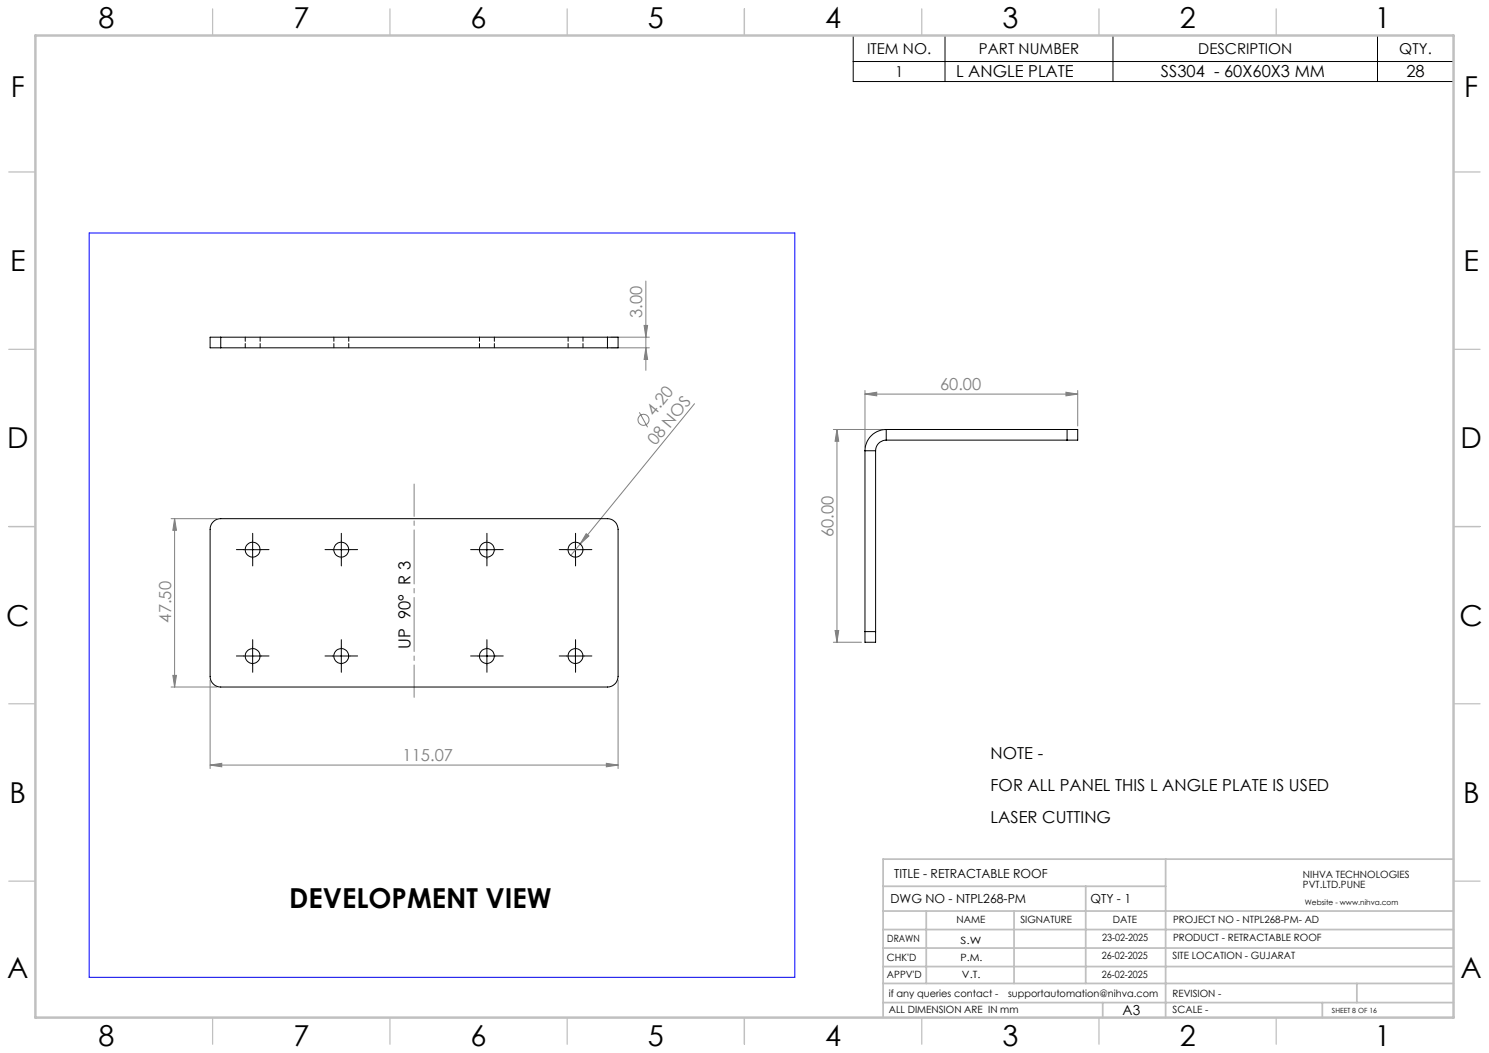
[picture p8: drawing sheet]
<svg xmlns="http://www.w3.org/2000/svg" width="420mm" height="297mm" viewBox="0 0 420 297" stroke-linecap="round" stroke-linejoin="round" font-family="sans-serif">
<g fill="none" stroke="#808080" stroke-width=".28">
<path d="M182.2 79.3v25.2M172.3 95.1h10.9M172.3 98.1h10.9M181.7 91.8h1l-.5 3.3zM182.2 98.1l.5 3.3h-1zM180.3 116.3l2.4 4.2M195.9 113.9l-32.2 39.5M244 111.2l3.3-.6v1.1zM244 110.1v16M244 111.2h60M300.7 110.6l3.3 .6-3.3 .5zM304 110.1v10.1"/>
<path d="M235.1 121.1h13.9M236.1 121.1v60M236.1 121.1l.5 3.4h-1.1zM48.3 146.3h12.9M49.2 146.3l.6 3.3h-1zM49.2 146.3v47.5M163.7 153.4l-2.7 3.3M165.3 150.5l.8 .7-2.4 2.2zM235.5 177.8h1.1l-.5 3.3zM48.3 193.8h12.9M48.8 190.5h1l-.6 3.3zM59.3 191.8v25"/>
<path d="M174.3 191.8v25M235.1 181.1h7.9M59.3 215.8l3.2-.5v1zM59.3 215.8h115M171 215.3l3.3 .5-3.3 .5z"/>
<circle cx="181.5" cy="118.4" r="1.56"/>
</g>
<g fill="none" stroke="#000" stroke-width=".28">
<path d="M240.7 10h169.3v13h-169.3zM240.7 17.4h169.3M266.6 10v13M313.9 10v13M388.5 10v13M68.8 155h5M71.3 152.5v5M93.8 155h4.9M96.3 152.5v5M134.8 155h5M137.3 152.5v5M159.8 155h5"/>
<path d="M162.3 152.5v5M68.8 185h5M71.3 182.5v5M93.8 185h4.9M96.3 182.5v5M134.8 185h5M137.3 182.5v5M159.8 185h5M162.3 182.5v5"/>
</g>
<g fill="none" stroke="#000" stroke-width=".28" stroke-dasharray="15.2 1.3 1.3 1.3">
<path d="M68.8 155h-2.1M71.3 152.5v-2.1M71.3 157.5v2.1M73.8 155h2.1M93.8 155h-2.1M96.3 152.5v-2.1M96.3 157.5v2.1M98.8 155h2.1M134.8 155h-2.1M137.3 152.5v-2.1M137.3 157.5v2.1M139.8 155h2.1"/>
<path d="M159.8 155h-2.1M162.3 152.5v-2.1M162.3 157.5v2.1M164.8 155h2.1M68.8 185h-2.1M71.3 182.5v-2.1M71.3 187.5v2.1M73.8 185h2.1M93.8 185h-2.1M96.3 182.5v-2.1M96.3 187.5v2.1M98.8 185h2.1"/>
<path d="M134.8 185h-2.1M137.3 182.5v-2.1M137.3 187.5v2.1M139.8 185h2.1M159.8 185h-2.1M162.3 182.5v-2.1M162.3 187.5v2.1M164.8 185h2.1"/>
</g>
<path d="M116.8 136.5v60.2" fill="none" stroke="#808080" stroke-width=".28" stroke-dasharray="15.2 1.3 1.3 1.3" stroke-dashoffset="6.1"/>
<g fill="none" stroke="#c0c0c0" stroke-width=".35">
<path d="M60 2.5v7.5M110 2.5v7.5M160 2.5v7.5M210 2.5v7.5M260 2.5v7.5M310 2.5v7.5M360 2.5v7.5M2.5 48.5h7.5M410 48.5h7.5M2.5 98.5h7.5M410 98.5h7.5M2.5 148.5h7.5"/>
<path d="M410 148.5h7.5M2.5 198.5h7.5M410 198.5h7.5M2.5 248.5h7.5M410 248.5h7.5M60 287v7.5M110 287v7.5M160 287v7.5M210 287v7.5M260 287v7.5M310 287v7.5M360 287v7.5"/>
</g>
<g fill="none" stroke="#c0c0c0" stroke-width=".5">
<path d="M249.1 257h160.9M249.1 250h79.7M261.3 257v20.4M286 257v20.4M306.2 250v27.4M328.8 242.3v44.7M410 242.3h-160.9v44.7M249.1 272.6h160.9M249.1 267.4h160.9M249.1 262.2h160.9M249.1 277.4h160.9M382.7 277.4v5.4"/>
<path d="M249.1 282.8h160.9M311 282.8v4.2M373 282.8v4.2"/>
</g>
<path d="M10 10h400v277h-400z" fill="none" stroke="#c0c0c0" stroke-width=".7"/>
<path d="M25.2 65.7h199v210h-199z" fill="none" stroke="#00f" stroke-width=".28"/>
<g fill="#808080">
<path d="M165.3 150.5l.8 .7-2.4 2.2z"/>
<path d="M59.3 215.8l3.2-.5v1zM171 215.3l3.3 .5-3.3 .5z"/>
<path d="M244 111.2l3.3-.6v1.1zM300.7 110.6l3.3 .6-3.3 .5z"/>
<path d="M49.2 146.3l.6 3.3h-1zM48.8 190.5h1l-.6 3.3zM181.7 91.8h1l-.5 3.3zM182.2 98.1l.5 3.3h-1z"/>
<path d="M236.1 121.1l.5 3.4h-1.1zM235.5 177.8h1.1l-.5 3.3z"/>
</g>
<g fill="none" stroke="#000" stroke-width=".28">
<path d="M62.3 95.1h-3v3h3M62.3 98.1h109M62.3 95.1v3M62.3 95.1h109M171.3 95.1h3v3h-3M171.3 95.1v3M244 127.1h3M244 127.1v51M247 127.1v51M250 121.1a6 6 0 0 0-6 6M250 124.1a3 3 0 0 0-3 3M250 121.1v3"/>
<path d="M250 121.1h51M250 124.1h51M301 121.1h3v3h-3M301 121.1v3M60.3 147l.9-.5 1.1-.2h109a3 3 0 0 1 3 3v41.5a2.99 2.99 0 0 1-3 3h-109a2.99 2.99 0 0 1-3-3v-41.5l.4-1.5zM244 178.1v3h3v-3M244 178.1h3"/>
<circle cx="71.2" cy="155" r="2.09"/>
<circle cx="96.2" cy="155" r="2.11"/>
<circle cx="137.3" cy="155" r="2.1"/>
<circle cx="162.3" cy="155" r="2.11"/>
<circle cx="71.3" cy="185" r="2.08"/>
<circle cx="96.3" cy="185" r="2.1"/>
<circle cx="137.3" cy="185" r="2.09"/>
<circle cx="162.3" cy="185" r="2.1"/>
</g>
<path d="M69.2 95.1v3M73.4 98.1v-3M94.2 95.1v3M98.4 98.1v-3M135.2 95.1v3M139.4 98.1v-3M160.2 95.1v3M164.4 98.1v-3" fill="none" stroke="#000" stroke-width=".28" stroke-dasharray="1.3 .6" stroke-dashoffset=".1"/>
<g font-size="8.1">
<text x="27.8" y="8">8</text>
<text x="82.8" y="8">7</text>
<text x="132.8" y="8">6</text>
<text x="182.8" y="8">5</text>
<text x="232.8" y="8">4</text>
<text x="282.8" y="8">3</text>
<text x="332.8" y="8">2</text>
<text x="387.8" y="8">1</text>
<text x="3" y="27.2">F</text>
<text x="413" y="27.2">F</text>
<text x="2.8" y="76.5">E</text>
<text x="412.8" y="76.5">E</text>
<text x="2" y="126.5">D</text>
<text x="412" y="126.5">D</text>
<text x="1.7" y="176.5">C</text>
<text x="411.7" y="176.5">C</text>
<text x="2.7" y="226.5">B</text>
<text x="412.7" y="226.5">B</text>
<text x="2" y="275.7">A</text>
<text x="412" y="275.7">A</text>
<text x="27.8" y="295">8</text>
<text x="82.8" y="295">7</text>
<text x="132.8" y="295">6</text>
<text x="182.8" y="295">5</text>
<text x="232.8" y="295">4</text>
<text x="282.8" y="295">3</text>
<text x="332.8" y="295">2</text>
<text x="387.8" y="295">1</text>
</g>
<text font-size="7.8" x="81.6" y="256">DEVELOPMENT VIEW</text>
<g font-size="4.7">
<text x="269.7" y="21.8">L ANGLE PLATE</text>
<text x="327.5" y="21.8">SS304 - 60X60X3 MM</text>
<text x="396.7" y="21.8">28</text>
<text x="115.8" y="183" transform="rotate(-90 115.8 183)">UP 90° R 3</text>
<text x="279.4" y="214.1">NOTE -</text>
<text x="279.4" y="223.2">FOR ALL PANEL THIS L ANGLE PLATE IS USED</text>
<text x="279.4" y="232.2">LASER CUTTING</text>
</g>
<g font-size="4.7" fill="#808080">
<text x="181.2" y="89.6" transform="rotate(-90 181.2 89.6)">3.00</text>
<text x="265.2" y="110.1">60.00</text>
<text x="184.5" y="117.5" transform="rotate(-51 184.5 117.5)">4.20</text>
<text x="184.9" y="125.9" transform="rotate(-51 184.9 125.9)">08 NOS</text>
<text x="235.1" y="151.5" transform="rotate(-90 235.1 151.5)">60.00</text>
<text x="48.3" y="175.6" transform="rotate(-90 48.3 175.6)">47.50</text>
<text x="113.6" y="214.8">115.07</text>
</g>
<g font-size="4.2">
<text x="244.6" y="15.2">ITEM NO.</text>
<text x="276.1" y="15.2">PART NUMBER</text>
<text x="338" y="15.2">DESCRIPTION</text>
<text x="394.7" y="15.2">QTY.</text>
<text x="252.5" y="21.7">1</text>
</g>
<text font-size="3.9" x="316.7" y="286.4">A3</text>
<g font-size="3.5">
<text x="252.2" y="247.7">TITLE - RETRACTABLE ROOF</text>
<text x="251.2" y="254.8">DWG NO - NTPL268-PM</text>
<text x="307.6" y="254.8">QTY - 1</text>
</g>
<g font-size="2.8">
<text x="367.5" y="247.7">NIHVA TECHNOLOGIES</text>
<text x="367.5" y="250.5">PVT.LTD.PUNE</text>
<text x="269.8" y="260.4">NAME</text>
<text x="287.8" y="260.4">SIGNATURE</text>
<text x="313.9" y="260.5">DATE</text>
<text x="330.9" y="260.5">PROJECT NO - NTPL268-PM- AD</text>
<text x="250.3" y="265.7">DRAWN</text>
<text x="270.9" y="266.1">S.W</text>
<text x="310.9" y="265.5">23-02-2025</text>
<text x="330.9" y="265.5">PRODUCT - RETRACTABLE ROOF</text>
<text x="250.2" y="271.1">CHK'D</text>
<text x="250.2" y="275.8">APPV'D</text>
<text x="270.9" y="271.1">P.M.</text>
<text x="271.3" y="275.8">V.T.</text>
<text x="310.8" y="270.6">26-02-2025</text>
<text x="310.8" y="275.8">26-02-2025</text>
<text x="330.7" y="270.6">SITE LOCATION - GUJARAT</text>
<text x="250.7" y="281.1">if any queries contact -</text>
<text x="284.3" y="281.1">supportautomation@nihva.com</text>
<text x="330.7" y="281.1">REVISION -</text>
<text x="250.7" y="285.6">ALL DIMENSION ARE IN mm</text>
<text x="330.7" y="285.6">SCALE -</text>
</g>
<text font-size="2.1" x="368.1" y="255.1">Website - www.nihva.com</text>
<text font-size="2" x="375.7" y="285.6">SHEET 8 OF 16</text>
</svg>
